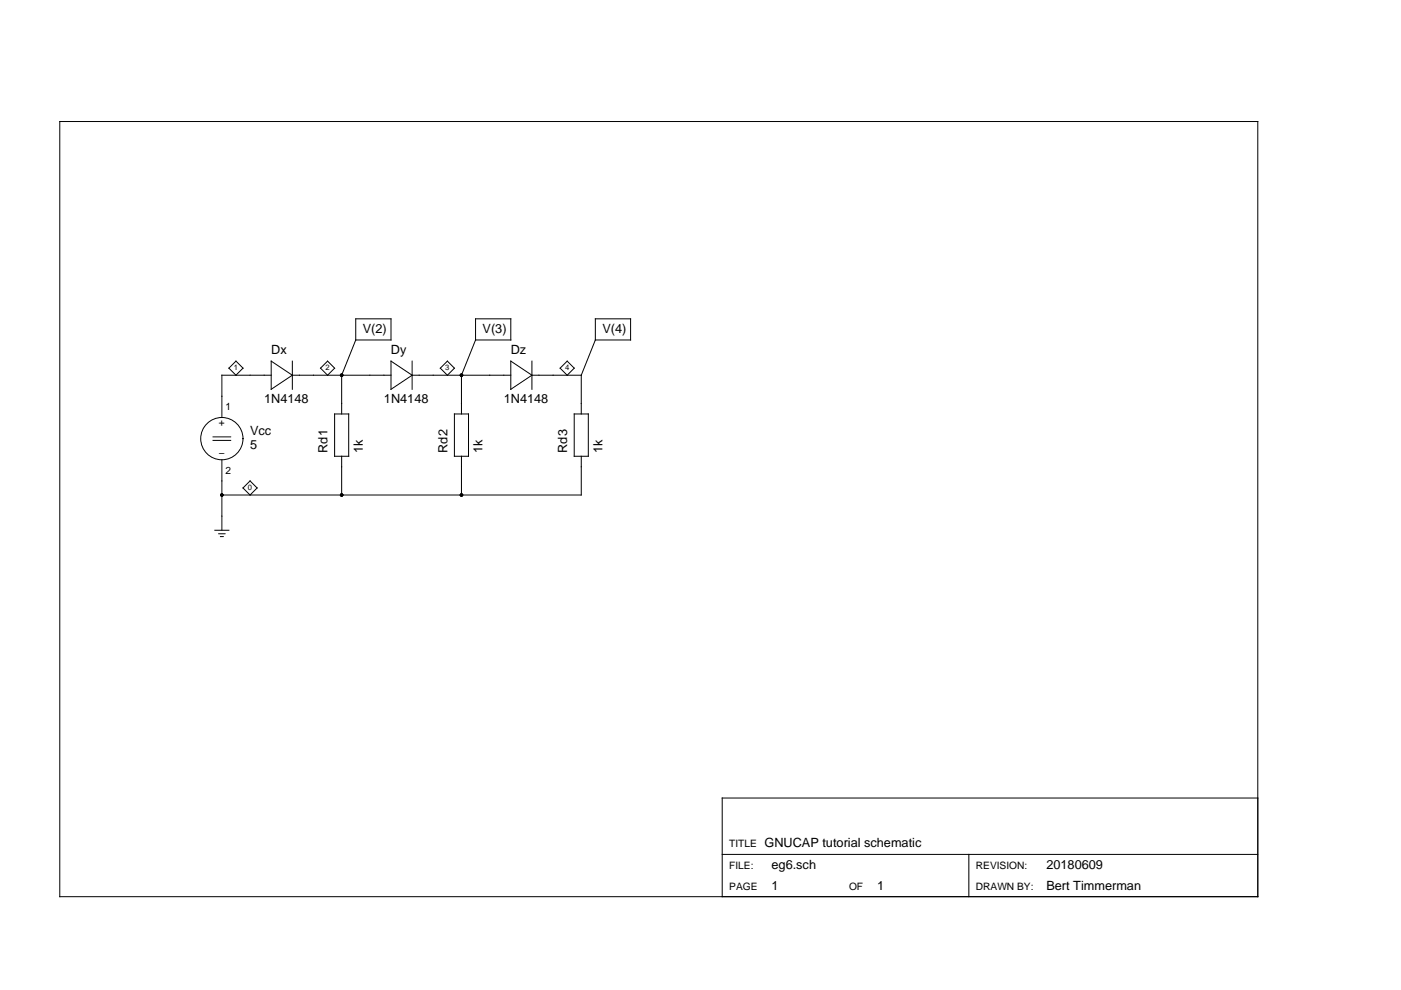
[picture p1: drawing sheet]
<svg xmlns="http://www.w3.org/2000/svg" width="297mm" height="210mm" viewBox="0 0 297 210" stroke-linecap="round" stroke-linejoin="round" font-family="sans-serif">
<g fill="none" stroke="#000" stroke-width=".21">
<path d="M12.7 25.8h254v164.3h-254zM50 76.6l1.5 1.5-1.5 1.5-1.5-1.5zM57.5 79.6h-10.5v8.9M57.5 76.6l4.5 3-4.5 2.9zM62 79.6h20.9M62 76.6v5.9M69.5 76.6l1.4 1.5-1.4 1.5-1.5-1.5zM75.4 72.1l-3 7.5v8.2M75.4 67.6h7.5v4.5h-7.5zM82.9 76.6l4.5 3-4.5 2.9zM87.4 79.6h20.9M87.4 76.6v5.9"/>
<path d="M94.9 76.6l1.4 1.5-1.4 1.5-1.5-1.5zM100.8 72.1l-3 7.5v8.2M100.8 67.6h7.5v4.5h-7.5zM108.3 76.6l4.5 3-4.5 2.9zM112.8 76.6v5.9M112.8 79.6h10.4M120.3 76.6l1.4 1.5-1.4 1.5-1.5-1.5zM123.2 79.6v8.2M126.2 67.6h7.5v4.5h-7.5zM126.2 72.1l-3 7.5M45.2 92.6h3.7M45.2 93.4h3.7"/>
<path d="M47 97.5v14.9M70.9 87.8h3v8.9h-3zM72.4 96.7v8.3M96.3 87.8h3v8.9h-3zM97.8 96.7v8.3M121.7 87.8h3v8.9h-3zM123.2 96.7v8.3h-76.2M45.5 112.4h3M46.4 113.2h1.3M46.7 113.8h.6M51.5 103.5l1.5-1.5 1.5 1.5-1.5 1.5zM266.7 169.2h-113.6v20.9"/>
<path d="M153.1 181.2h113.6M205.4 181.2v8.9"/>
<circle cx="47" cy="93" r="4.5"/>
</g>
<g fill="#000">
<circle cx="72.4" cy="79.6" r=".37"/>
<circle cx="97.8" cy="79.6" r=".37"/>
<circle cx="47" cy="105" r=".37"/>
<circle cx="72.4" cy="105" r=".37"/>
<circle cx="97.8" cy="105" r=".37"/>
</g>
<g font-size="2.7">
<text x="76.9" y="70.6">V(2)</text>
<text x="102.3" y="70.6">V(3)</text>
<text x="127.7" y="70.6">V(4)</text>
<text x="57.5" y="75.1">Dx</text>
<text x="82.9" y="75.1">Dy</text>
<text x="108.3" y="75.1">Dz</text>
<text x="56" y="85.5">1N4148</text>
<text x="81.4" y="85.5">1N4148</text>
<text x="106.8" y="85.5">1N4148</text>
<text x="53" y="92.3">Vcc</text>
<text x="53" y="95.2">5</text>
<text x="69.5" y="96" transform="rotate(-90 69.5 96)">Rd1</text>
<text x="76.9" y="96" transform="rotate(-90 76.9 96)">1k</text>
<text x="94.9" y="96" transform="rotate(-90 94.9 96)">Rd2</text>
<text x="102.3" y="96" transform="rotate(-90 102.3 96)">1k</text>
<text x="120.3" y="96" transform="rotate(-90 120.3 96)">Rd3</text>
<text x="127.7" y="96" transform="rotate(-90 127.7 96)">1k</text>
<text x="162.1" y="179.7">GNUCAP tutorial schematic</text>
<text x="163.6" y="184.1">eg6.sch</text>
<text x="221.9" y="184.1">20180609</text>
<text x="163.6" y="188.6">1</text>
<text x="186" y="188.6">1</text>
<text x="221.9" y="188.6">Bert Timmerman</text>
</g>
<g font-size="2.2">
<text x="47.8" y="87">1</text>
<text x="46.4" y="90.3">+</text>
<text x="46.4" y="96.7">−</text>
<text x="47.8" y="100.5">2</text>
<text x="154.6" y="179.7">TITLE</text>
<text x="154.6" y="184.1">FILE:</text>
<text x="206.9" y="184.1">REVISION:</text>
<text x="154.6" y="188.6">PAGE</text>
<text x="180" y="188.6">OF</text>
<text x="206.9" y="188.6">DRAWN BY:</text>
</g>
<g font-size="1.6">
<text x="49.6" y="78.5">1</text>
<text x="69" y="78.5">2</text>
<text x="94.4" y="78.5">3</text>
<text x="119.8" y="78.5">4</text>
<text x="52.6" y="103.9">0</text>
</g>
</svg>
